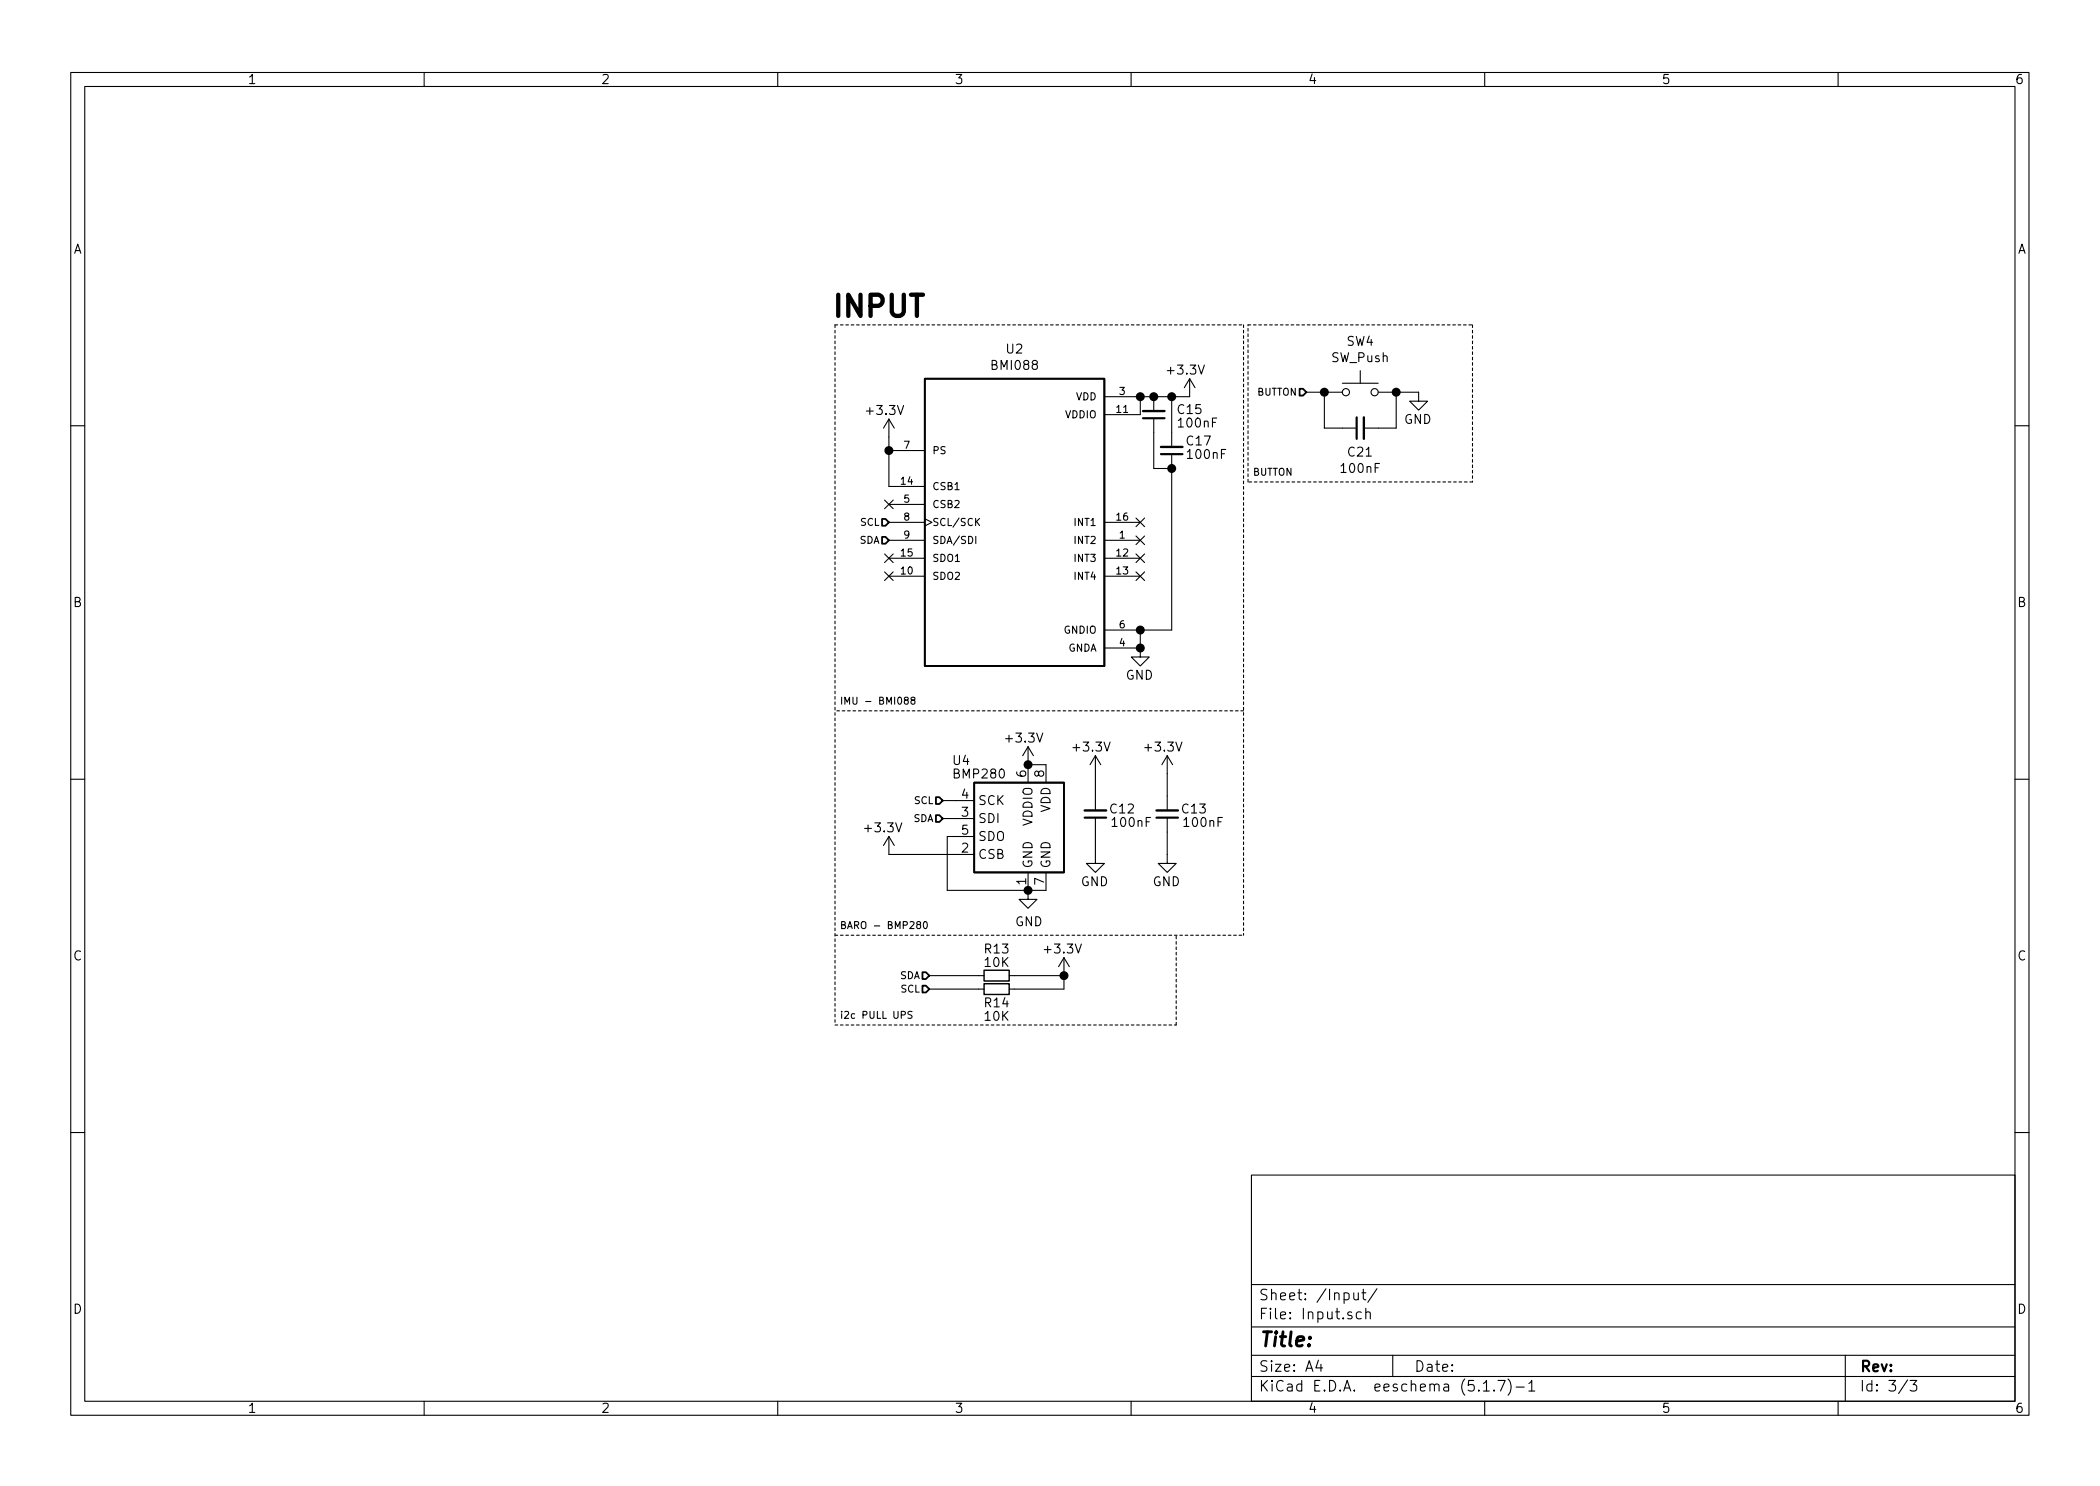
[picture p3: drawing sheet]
EESchema Schematic File Version 4
EELAYER 30 0
EELAYER END
$Descr A4 11693 8268
encoding utf-8
Sheet 3 3
Title ""
Date ""
Rev ""
Comp ""
Comment1 ""
Comment2 ""
Comment3 ""
Comment4 ""
$EndDescr
Wire Notes Line
	4650 1800 6925 1800
Wire Notes Line
	6925 1800 6925 5200
Wire Notes Line
	4650 5200 6925 5200
Wire Notes Line
	6925 3950 4650 3950
Wire Notes Line
	4650 1800 4650 5700
Wire Notes Line
	4650 5700 6550 5700
Wire Notes Line
	6550 5700 6550 5200
Text Notes 4625 1775 0    118  ~ 24
INPUT
Text Notes 4675 5175 0    39   ~ 0
BARO - BMP280\n
Text Notes 4675 5675 0    39   ~ 0
i2c PULL UPS
$Comp
L Switch:SW_Push SW?
U 1 1
P 7575 2175
AR Path="/604AB783" Ref="SW?"  Part="1" 
AR Path="/604A6029/604AB783" Ref="SW4"  Part="1" 
F 0 "SW4" H 7575 2460 50  0000 C CNN
F 1 "SW_Push" H 7575 2369 50  0000 C CNN
F 2 "Button_Switch_SMD:SW_SPST_B3U-1000P" H 7575 2375 50  0001 C CNN
F 3 "~" H 7575 2375 50  0001 C CNN
	1    7575 2175
	1    0    0    -1  
$EndComp
$Comp
L Device:C_Small C?
U 1 1
P 7575 2375
AR Path="/604AB78A" Ref="C?"  Part="1" 
AR Path="/604A6029/604AB78A" Ref="C21"  Part="1" 
F 0 "C21" V 7438 2375 50  0000 C CNN
F 1 "100nF" V 7347 2375 50  0000 C CNN
F 2 "Capacitor_SMD:C_0603_1608Metric" H 7575 2375 50  0001 C CNN
F 3 "~" H 7575 2375 50  0001 C CNN
	1    7575 2375
	0    -1   -1   0   
$EndComp
Wire Wire Line
	7375 2175 7375 2375
Wire Wire Line
	7375 2375 7475 2375
Wire Wire Line
	7675 2375 7775 2375
Wire Wire Line
	7775 2375 7775 2175
Wire Wire Line
	7375 2175 7275 2175
Connection ~ 7375 2175
Wire Notes Line
	8200 2675 6950 2675
Text Notes 6975 2650 0    39   ~ 0
BUTTON
Wire Notes Line
	6950 2675 6950 1800
Wire Notes Line
	8200 1800 8200 2675
Wire Notes Line
	6950 1800 8200 1800
Text HLabel 4950 3000 0    39   Input ~ 0
SDA
Text HLabel 4950 2900 0    39   Input ~ 0
SCL
Text HLabel 7275 2175 0    39   Input ~ 0
BUTTON
$Comp
L BMI088:BMI088 U2
U 1 1
P 5650 2900
F 0 "U2" H 5650 3867 50  0000 C CNN
F 1 "BMI088" H 5650 3776 50  0000 C CNN
F 2 "BMI088:PQFN50P450X300X100-16N" H 5650 2900 50  0001 L BNN
F 3 "" H 5650 2900 50  0001 L BNN
F 4 "Bosch" H 5650 2900 50  0001 L BNN "MANUFACTURER"
F 5 "1.4_092018" H 5650 2900 50  0001 L BNN "PARTREV"
F 6 "IPC-7351B" H 5650 2900 50  0001 L BNN "STANDARD"
	1    5650 2900
	1    0    0    -1  
$EndComp
$Comp
L power:GND #PWR0129
U 1 1
P 6350 3600
F 0 "#PWR0129" H 6350 3350 50  0001 C CNN
F 1 "GND" H 6425 3450 50  0000 R CNN
F 2 "" H 6350 3600 50  0001 C CNN
F 3 "" H 6350 3600 50  0001 C CNN
	1    6350 3600
	1    0    0    -1  
$EndComp
Wire Wire Line
	6350 3500 6350 3600
Connection ~ 6350 3600
$Comp
L Device:C_Small C15
U 1 1
P 6425 2300
F 0 "C15" H 6300 2275 50  0000 R CNN
F 1 "100nF" H 6300 2350 50  0000 R CNN
F 2 "Capacitor_SMD:C_0603_1608Metric" H 6425 2300 50  0001 C CNN
F 3 "~" H 6425 2300 50  0001 C CNN
	1    6425 2300
	-1   0    0    1   
$EndComp
$Comp
L power:+3.3V #PWR0130
U 1 1
P 6625 2200
F 0 "#PWR0130" H 6625 2050 50  0001 C CNN
F 1 "+3.3V" H 6600 2350 50  0000 C CNN
F 2 "" H 6625 2200 50  0001 C CNN
F 3 "" H 6625 2200 50  0001 C CNN
	1    6625 2200
	1    0    0    -1  
$EndComp
Wire Wire Line
	6350 2300 6350 2200
Wire Wire Line
	6350 2200 6425 2200
Connection ~ 6350 2200
Connection ~ 6425 2200
Wire Wire Line
	6425 2200 6525 2200
$Comp
L Device:C_Small C17
U 1 1
P 6525 2500
F 0 "C17" H 6450 2450 50  0000 R CNN
F 1 "100nF" H 6450 2525 50  0000 R CNN
F 2 "Capacitor_SMD:C_0603_1608Metric" H 6525 2500 50  0001 C CNN
F 3 "~" H 6525 2500 50  0001 C CNN
	1    6525 2500
	-1   0    0    1   
$EndComp
Wire Wire Line
	6525 2400 6525 2200
Connection ~ 6525 2200
Wire Wire Line
	6525 2200 6625 2200
Wire Wire Line
	6425 2400 6425 2600
Wire Wire Line
	6425 2600 6525 2600
Wire Wire Line
	6525 2600 6525 3500
Wire Wire Line
	6525 3500 6350 3500
Connection ~ 6525 2600
Connection ~ 6350 3500
Wire Wire Line
	4950 2700 4950 2500
$Comp
L power:+3.3V #PWR0132
U 1 1
P 4950 2425
F 0 "#PWR0132" H 4950 2275 50  0001 C CNN
F 1 "+3.3V" H 4925 2575 50  0000 C CNN
F 2 "" H 4950 2425 50  0001 C CNN
F 3 "" H 4950 2425 50  0001 C CNN
	1    4950 2425
	1    0    0    -1  
$EndComp
Wire Wire Line
	4950 2425 4950 2500
Connection ~ 4950 2500
NoConn ~ 6350 3200
NoConn ~ 6350 3100
NoConn ~ 6350 3000
NoConn ~ 6350 2900
NoConn ~ 4950 3200
NoConn ~ 4950 3100
NoConn ~ 4950 2800
$Comp
L power:GND #PWR?
U 1 1
P 7900 2175
AR Path="/604AB796" Ref="#PWR?"  Part="1" 
AR Path="/604A6029/604AB796" Ref="#PWR0138"  Part="1" 
F 0 "#PWR0138" H 7900 1925 50  0001 C CNN
F 1 "GND" H 7975 2025 50  0000 R CNN
F 2 "" H 7900 2175 50  0001 C CNN
F 3 "" H 7900 2175 50  0001 C CNN
	1    7900 2175
	1    0    0    -1  
$EndComp
Connection ~ 7775 2175
Wire Wire Line
	7900 2175 7775 2175
$Comp
L Device:C_Small C?
U 1 1
P 6100 4525
AR Path="/604AFA5F/6055E63E" Ref="C?"  Part="1" 
AR Path="/604A6029/6055E63E" Ref="C12"  Part="1" 
F 0 "C12" H 5950 4500 50  0000 C CNN
F 1 "100nF" H 5900 4575 50  0000 C CNN
F 2 "Capacitor_SMD:C_0603_1608Metric" H 6100 4525 50  0001 C CNN
F 3 "~" H 6100 4525 50  0001 C CNN
	1    6100 4525
	-1   0    0    1   
$EndComp
$Comp
L power:+3.3V #PWR?
U 1 1
P 6100 4300
AR Path="/604AFA5F/6055E644" Ref="#PWR?"  Part="1" 
AR Path="/604A6029/6055E644" Ref="#PWR0128"  Part="1" 
F 0 "#PWR0128" H 6100 4150 50  0001 C CNN
F 1 "+3.3V" H 6075 4450 50  0000 C CNN
F 2 "" H 6100 4300 50  0001 C CNN
F 3 "" H 6100 4300 50  0001 C CNN
	1    6100 4300
	1    0    0    -1  
$EndComp
$Comp
L power:GND #PWR?
U 1 1
P 6100 4750
AR Path="/604AFA5F/6055E64A" Ref="#PWR?"  Part="1" 
AR Path="/604A6029/6055E64A" Ref="#PWR0133"  Part="1" 
F 0 "#PWR0133" H 6100 4500 50  0001 C CNN
F 1 "GND" H 6175 4600 50  0000 R CNN
F 2 "" H 6100 4750 50  0001 C CNN
F 3 "" H 6100 4750 50  0001 C CNN
	1    6100 4750
	1    0    0    -1  
$EndComp
Wire Wire Line
	6100 4750 6100 4625
Wire Wire Line
	6100 4425 6100 4300
$Comp
L Device:C_Small C?
U 1 1
P 6500 4525
AR Path="/604AFA5F/6056477B" Ref="C?"  Part="1" 
AR Path="/604A6029/6056477B" Ref="C13"  Part="1" 
F 0 "C13" H 6350 4500 50  0000 C CNN
F 1 "100nF" H 6300 4575 50  0000 C CNN
F 2 "Capacitor_SMD:C_0603_1608Metric" H 6500 4525 50  0001 C CNN
F 3 "~" H 6500 4525 50  0001 C CNN
	1    6500 4525
	-1   0    0    1   
$EndComp
$Comp
L power:+3.3V #PWR?
U 1 1
P 6500 4300
AR Path="/604AFA5F/60564781" Ref="#PWR?"  Part="1" 
AR Path="/604A6029/60564781" Ref="#PWR0149"  Part="1" 
F 0 "#PWR0149" H 6500 4150 50  0001 C CNN
F 1 "+3.3V" H 6475 4450 50  0000 C CNN
F 2 "" H 6500 4300 50  0001 C CNN
F 3 "" H 6500 4300 50  0001 C CNN
	1    6500 4300
	1    0    0    -1  
$EndComp
$Comp
L power:GND #PWR?
U 1 1
P 6500 4750
AR Path="/604AFA5F/60564787" Ref="#PWR?"  Part="1" 
AR Path="/604A6029/60564787" Ref="#PWR0150"  Part="1" 
F 0 "#PWR0150" H 6500 4500 50  0001 C CNN
F 1 "GND" H 6575 4600 50  0000 R CNN
F 2 "" H 6500 4750 50  0001 C CNN
F 3 "" H 6500 4750 50  0001 C CNN
	1    6500 4750
	1    0    0    -1  
$EndComp
Wire Wire Line
	6500 4750 6500 4625
Wire Wire Line
	6500 4425 6500 4300
Connection ~ 5725 4250
Wire Wire Line
	5725 4250 5825 4250
$Comp
L Sensor_Pressure:BMP280 U?
U 1 1
P 5725 4650
AR Path="/604821DF" Ref="U?"  Part="1" 
AR Path="/60473187/604821DF" Ref="U?"  Part="1" 
AR Path="/604A6029/604821DF" Ref="U4"  Part="1" 
F 0 "U4" H 5300 5075 50  0000 L CNN
F 1 "BMP280" H 5300 5000 50  0000 L CNN
F 2 "Package_LGA:Bosch_LGA-8_2x2.5mm_P0.65mm_ClockwisePinNumbering" H 5725 3950 50  0001 C CNN
F 3 "https://ae-bst.resource.bosch.com/media/_tech/media/datasheets/BST-BMP280-DS001.pdf" H 5725 4650 50  0001 C CNN
	1    5725 4650
	1    0    0    -1  
$EndComp
Wire Wire Line
	5725 4950 5825 4950
Wire Wire Line
	5275 4650 5275 4950
Wire Wire Line
	4950 4750 5325 4750
$Comp
L power:+3.3V #PWR?
U 1 1
P 4950 4750
AR Path="/6048228E" Ref="#PWR?"  Part="1" 
AR Path="/60473187/6048228E" Ref="#PWR?"  Part="1" 
AR Path="/604A6029/6048228E" Ref="#PWR0137"  Part="1" 
F 0 "#PWR0137" H 4950 4600 50  0001 C CNN
F 1 "+3.3V" H 4800 4900 50  0000 L CNN
F 2 "" H 4950 4750 50  0001 C CNN
F 3 "" H 4950 4750 50  0001 C CNN
	1    4950 4750
	1    0    0    -1  
$EndComp
Text HLabel 5250 4550 0    39   Input ~ 0
SDA
Wire Wire Line
	5250 4550 5325 4550
Text HLabel 5250 4450 0    39   Input ~ 0
SCL
Wire Wire Line
	5325 4650 5275 4650
Connection ~ 5725 4950
$Comp
L power:GND #PWR?
U 1 1
P 5725 4950
AR Path="/60482284" Ref="#PWR?"  Part="1" 
AR Path="/60473187/60482284" Ref="#PWR?"  Part="1" 
AR Path="/604A6029/60482284" Ref="#PWR0136"  Part="1" 
F 0 "#PWR0136" H 5725 4700 50  0001 C CNN
F 1 "GND" H 5730 4777 50  0000 C CNN
F 2 "" H 5725 4950 50  0001 C CNN
F 3 "" H 5725 4950 50  0001 C CNN
	1    5725 4950
	1    0    0    -1  
$EndComp
Wire Wire Line
	5325 4450 5250 4450
$Comp
L power:+3.3V #PWR?
U 1 1
P 5725 4250
AR Path="/60482274" Ref="#PWR?"  Part="1" 
AR Path="/60473187/60482274" Ref="#PWR?"  Part="1" 
AR Path="/604A6029/60482274" Ref="#PWR0135"  Part="1" 
F 0 "#PWR0135" H 5725 4100 50  0001 C CNN
F 1 "+3.3V" H 5700 4400 50  0000 C CNN
F 2 "" H 5725 4250 50  0001 C CNN
F 3 "" H 5725 4250 50  0001 C CNN
	1    5725 4250
	1    0    0    -1  
$EndComp
Wire Wire Line
	5275 4950 5725 4950
Text HLabel 5175 5500 0    39   Input ~ 0
SCL
Text HLabel 5175 5425 0    39   Input ~ 0
SDA
$Comp
L power:+3.3V #PWR?
U 1 1
P 5925 5425
AR Path="/60482244" Ref="#PWR?"  Part="1" 
AR Path="/60473187/60482244" Ref="#PWR?"  Part="1" 
AR Path="/604A6029/60482244" Ref="#PWR0134"  Part="1" 
F 0 "#PWR0134" H 5925 5275 50  0001 C CNN
F 1 "+3.3V" H 5800 5575 50  0000 L CNN
F 2 "" H 5925 5425 50  0001 C CNN
F 3 "" H 5925 5425 50  0001 C CNN
	1    5925 5425
	1    0    0    -1  
$EndComp
Wire Wire Line
	5450 5500 5175 5500
$Comp
L Device:R_Small R?
U 1 1
P 5550 5500
AR Path="/6048223D" Ref="R?"  Part="1" 
AR Path="/60473187/6048223D" Ref="R?"  Part="1" 
AR Path="/604A6029/6048223D" Ref="R14"  Part="1" 
F 0 "R14" V 5625 5500 50  0000 C CNN
F 1 "10K" V 5700 5500 50  0000 C CNN
F 2 "Resistor_SMD:R_0603_1608Metric" H 5550 5500 50  0001 C CNN
F 3 "~" H 5550 5500 50  0001 C CNN
	1    5550 5500
	0    1    1    0   
$EndComp
$Comp
L Device:R_Small R?
U 1 1
P 5550 5425
AR Path="/60482237" Ref="R?"  Part="1" 
AR Path="/60473187/60482237" Ref="R?"  Part="1" 
AR Path="/604A6029/60482237" Ref="R13"  Part="1" 
F 0 "R13" V 5400 5425 50  0000 C CNN
F 1 "10K" V 5475 5425 50  0000 C CNN
F 2 "Resistor_SMD:R_0603_1608Metric" H 5550 5425 50  0001 C CNN
F 3 "~" H 5550 5425 50  0001 C CNN
	1    5550 5425
	0    1    1    0   
$EndComp
Wire Wire Line
	5175 5425 5450 5425
Wire Wire Line
	5650 5425 5925 5425
Wire Wire Line
	5650 5500 5925 5500
Wire Wire Line
	5925 5500 5925 5425
Connection ~ 5925 5425
Text Notes 4675 3925 0    39   ~ 0
IMU - BMI088\n
$EndSCHEMATC
